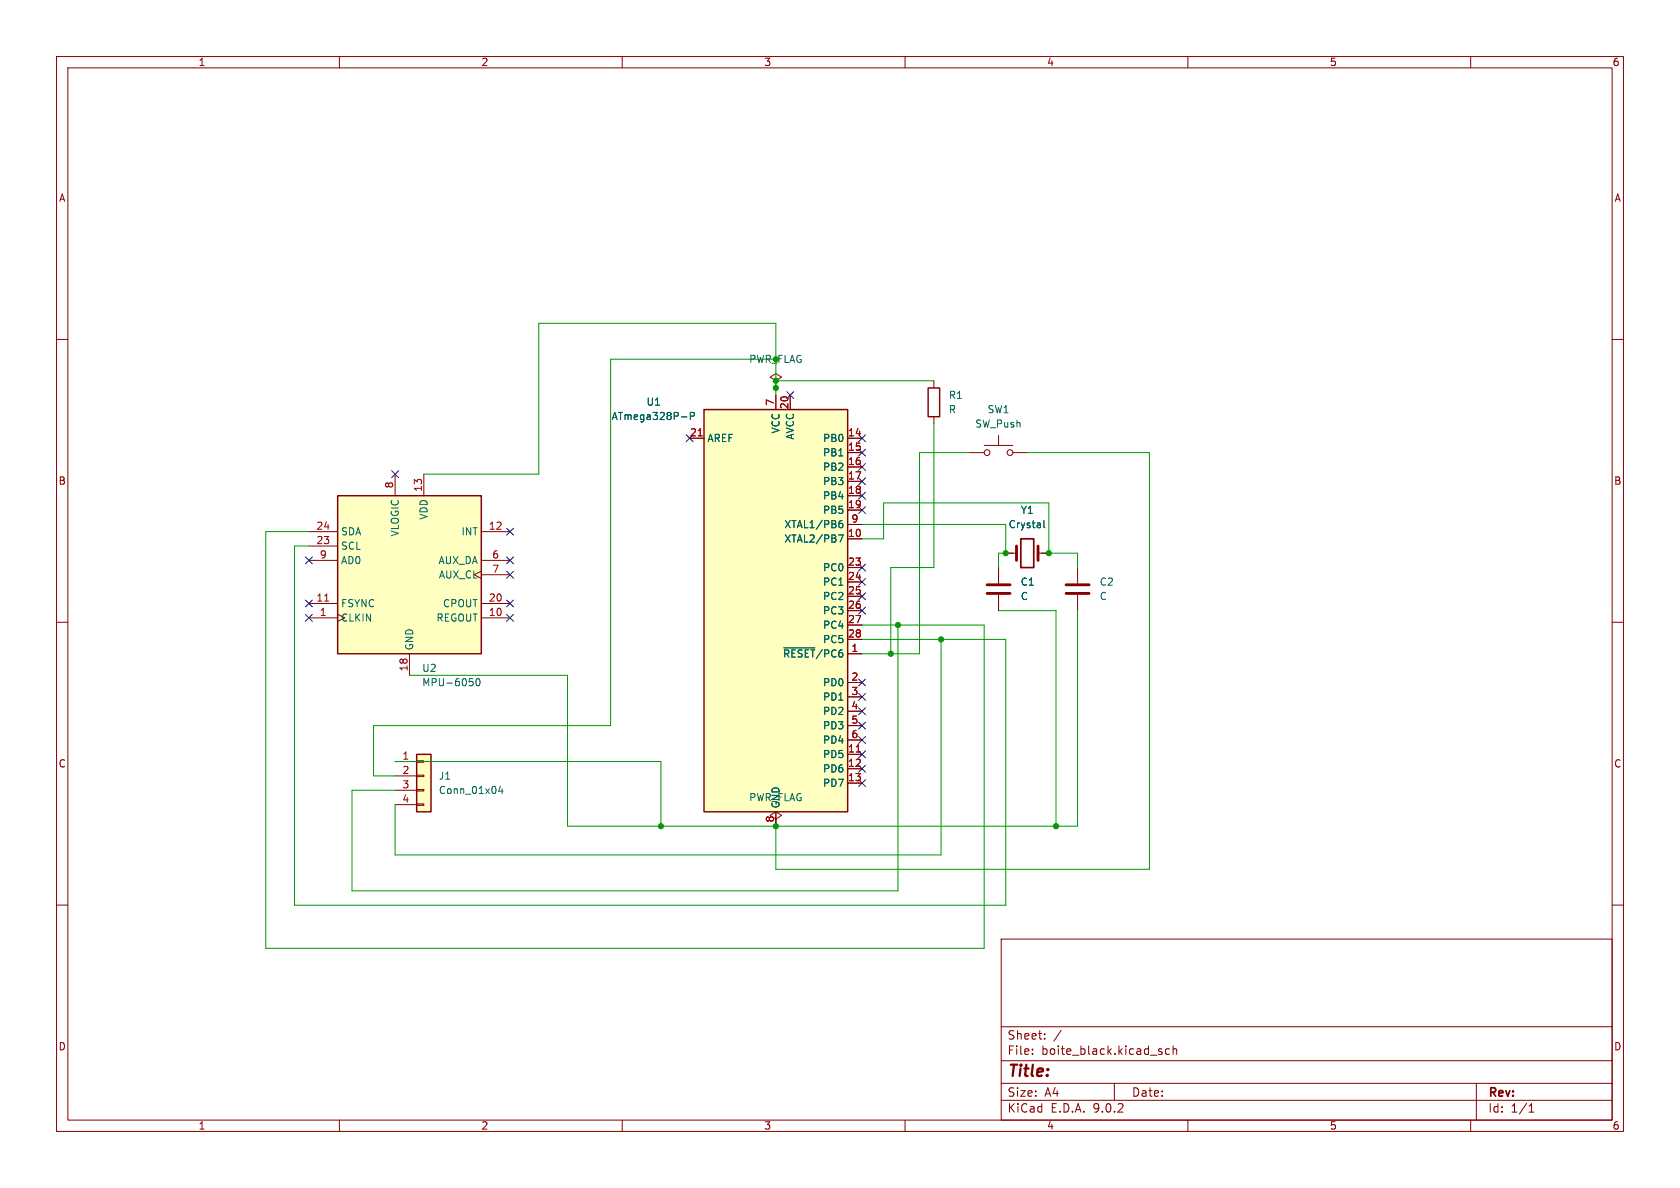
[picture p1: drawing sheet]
<svg xmlns="http://www.w3.org/2000/svg" width="297mm" height="210mm" viewBox="0 0 297 210" stroke-linecap="round" stroke-linejoin="round" font-family="sans-serif">
<g fill="none" stroke="#840000" stroke-width=".18">
<path d="M10 10h277v190h-277zM12 12h273v186h-273zM60 10v2M110 10v2M160 10v2M210 10v2M260 10v2M10 60h2M285 60h2M10 110h2M285 110h2M10 160h2"/>
<path d="M177 166h108v32h-108zM285 160h2M60 198v2M110 198v2M160 198v2M177 194.5h108M177 191.5h108M177 187.5h108M177 181.5h108M182.5 186.3v.1M182.5 185.5v.1M184.7 183.6v.1"/>
<path d="M184.7 182.8v.1M187.6 182.1l-1.3 2M197 191.5v3M205 185.9l.4 .1 .1 .2-.3 .2h-.2M205 185.4l.4 .1M206.7 185.5l-.4-.1-.3 .3v.4l.2 .2h.5M207.4 185.5l.2-.1 .4 .1v.9M207.4 184.9v1.5M210 198v2M260 198v2M261 191.5v6.5M270.3 196.6h.9"/>
<path d="M270.3 195.5l.4-.4v1.5"/>
</g>
<path d="M59.7 87.6h25.4v28h-25.4z" fill="#ffffc2"/>
<path d="M164.1 68.6h2v5.1h-2zM59.7 87.6h25.4v28h-25.4z" fill="none" stroke="#840000" stroke-width=".25"/>
<g fill="none" stroke="#840000" stroke-width=".18">
<path d="M137.2 67.3l1-.6-1-.7-1.1 .7 1.1 .6v1.3M137.2 68.6h.1M165.1 67.3v1.3M165.1 73.7v1.2M174 78.7h5.1M176.5 77v1.7M54.6 94h5.1M54.6 96.5h5.1M54.6 99.1h5.1M69.8 83.8v3.8M74.9 83.8v3.8M85.1 94h5.1"/>
<path d="M85.1 99.1h5.1M171.4 80h2.6M177.8 97.8h1.9M179.1 80h2.5M183.5 97.8h1.9M54.6 106.7h5.1M54.6 109.2h5.1M72.4 115.6v3.8M85.1 101l-1.3 .6 1.3 .6M85.1 106.7h5.1M85.1 109.2h5.1M85.1 101.6h5.1"/>
<path d="M176.5 100.3v2.8M176.5 105.2v2.8M190.5 100.3v2.8M190.5 105.2v2.8M137.2 144.8l1-.7-1-.6-1.1 .6 1.1 .7v1.3M137.2 146.1h.1"/>
<circle cx="174.5" cy="80" r=".51"/>
<circle cx="178.6" cy="80" r=".51"/>
</g>
<path d="M57.4 106.3h.7" fill="none" stroke="#a90000" stroke-width=".18"/>
<path d="M184.5 92v1.1l.2 .2M83 120h.6M83.5 120.5l.2 .2-.2 .5M84.3 120h.1a.68 .68 0 0 1 .5 .6 .68 .68 0 0 1-.5 .6 .84 .84 0 0 1-.1-1.2z" fill="none" stroke="#006464" stroke-width=".18"/>
<path d="M179.7 96.5v2.6M183.5 96.5v2.6M174.5 103.4h4.1M174.5 104.9h4.1M188.5 103.4h4M188.5 104.9h4" fill="none" stroke="#840000" stroke-width=".51"/>
<path d="M180.5 95.3h2.3v5h-2.3z" fill="none" stroke="#840000" stroke-width=".3"/>
<path d="M124.5 72.4h25.4v71.1h-25.4z" fill="#ffffc2"/>
<path d="M124.5 72.4h25.4v71.1h-25.4z" fill="none" stroke="#840000" stroke-width=".25"/>
<g fill="none" stroke="#840000" stroke-width=".18">
<path d="M121.9 77.5h2.6M137.2 69.9v2.5M139.7 69.9v2.5M149.9 77.5h2.5M149.9 80h2.5M149.9 82.6h2.5M149.9 85.1h2.5M149.9 87.6h2.5M149.9 90.2h2.5M149.9 92.7h2.5M149.9 95.3h2.5M149.9 100.3h2.5"/>
<path d="M149.9 102.9h2.5M149.9 105.4h2.5M149.9 108h2.5M149.9 110.5h2.5M149.9 113h2.5M149.9 115.6h2.5M149.9 120.7h2.5M149.9 123.2h2.5M149.9 125.7h2.5M149.9 128.3h2.5M149.9 130.8h2.5M149.9 133.4h2.5"/>
<path d="M149.9 135.9h2.5M149.9 138.4h2.5M137.2 143.5v2.6"/>
</g>
<path d="M123.4 77.1h.8M151.4 132.9h.7" fill="none" stroke="#a90000" stroke-width=".18"/>
<path d="M120.5 73.7h.9M122 73.6l.6-.1 .2-.2-.1-.3-.7-.1v1.3M148.2 94.6h.9l-.6 1.2M148.3 92.6l.5-.1 .2 .2-.1 .5-.4 .1-.2-.1M148.9 92l-.4 .1-.2 .2M138.6 114.5h5.4" fill="none" stroke="#006464" stroke-width=".18"/>
<path d="M73.7 133.4h2.5v10.1h-2.5z" fill="#ffffc2"/>
<path d="M73.7 133.4h2.5v10.1h-2.5z" fill="none" stroke="#840000" stroke-width=".25"/>
<g fill="none" stroke="#840000" stroke-width=".18">
<path d="M121.9 77.5h2.6M137.2 69.9v2.5M139.7 69.9v2.5M149.9 77.5h2.5M149.9 80h2.5M149.9 82.6h2.5M149.9 85.1h2.5M149.9 87.6h2.5M149.9 90.2h2.5M149.9 92.7h2.5M149.9 95.3h2.5M177.8 97.8h1.3"/>
<path d="M184.1 97.8h1.3M149.9 100.3h2.5M149.9 102.9h2.5M149.9 105.4h2.5M149.9 108h2.5M149.9 110.5h2.5M149.9 113h2.5M149.9 115.6h2.5M176.5 100.3v2.8M176.5 105.2v2.8M69.8 134.6h3.9M69.8 137.2h3.9"/>
<path d="M69.8 139.7h3.9M73.7 134.5h1.2v.2h-1.2zM73.7 137h1.2v.3h-1.2zM73.7 139.6h1.2v.2h-1.2zM149.9 120.7h2.5M149.9 123.2h2.5M149.9 125.7h2.5M149.9 128.3h2.5M149.9 130.8h2.5M149.9 133.4h2.5M149.9 135.9h2.5M149.9 138.4h2.5"/>
<path d="M69.8 142.2h3.9M73.7 142.1h1.2v.3h-1.2zM137.2 146.1h.1M137.2 143.5v2.6"/>
</g>
<path d="M120.5 73.7h.9M122 73.6l.6-.1 .2-.2-.1-.3-.7-.1v1.3M148.2 94.6h.9l-.6 1.2M148.3 92.6l.5-.1 .2 .2-.1 .5-.4 .1-.2-.1M148.9 92l-.4 .1-.2 .2M184.5 92v1.1l.2 .2M138.6 114.5h5.4M88.5 138.9l-.3 1h.8M88.8 139.4v.9" fill="none" stroke="#006464" stroke-width=".18"/>
<g fill="none" stroke="#009600" stroke-width=".18">
<path d="M137.2 67.3h27.9M137.2 69.9v-12.7h-42v26.6h-20.3M137.2 63.5h-29.3v64.8h-41.9v8.9h3.8M165.1 74.9v25.4h-7.6v15.3M54.6 94h-7.6v73.6h127v-57.1h-21.6M54.6 96.5h-2.5v63.5h125.7v-47h-25.4M152.4 92.7h25.4v5.1h-1.3v2.5M152.4 95.3h3.8v-6.4h29.2v8.9h5.1v2.5M171.4 80h-8.8v35.6h-10.2M181.6 80h21.6v73.7h-66v-7.6M158.7 110.5v47h-96.5v-17.8h7.6M166.4 113v38.1h-96.6v-8.9"/>
<path d="M176.5 108h10.2v38.1M190.5 108v38.1h-90.2v-26.7h-27.9M69.8 134.6h47v11.5"/>
</g>
<g fill="none" stroke="#000084" stroke-width=".18">
<path d="M121.3 76.9l1.2 1.2M122.5 76.9l-1.2 1.2M139.1 69.2l1.2 1.3M140.3 69.2l-1.2 1.3M151.8 76.9l1.2 1.2M151.8 79.4l1.2 1.2M153 76.9l-1.2 1.2M153 79.4l-1.2 1.2M54 98.5l1.2 1.2M55.2 98.5l-1.2 1.2M69.2 83.2l1.3 1.2M70.5 83.2l-1.3 1.2"/>
<path d="M89.6 93.4l1.2 1.2M89.6 98.5l1.2 1.2M90.8 93.4l-1.2 1.2M90.8 98.5l-1.2 1.2M151.8 99.7l1.2 1.2M151.8 89.6l1.2 1.2M151.8 87l1.2 1.2M151.8 81.9l1.2 1.3M151.8 84.5l1.2 1.2M153 99.7l-1.2 1.2M153 89.6l-1.2 1.2M153 87l-1.2 1.2"/>
<path d="M153 81.9l-1.2 1.3M153 84.5l-1.2 1.2M54 108.6l1.2 1.2M54 106.1l1.2 1.2M55.2 108.6l-1.2 1.2M55.2 106.1l-1.2 1.2M89.6 108.6l1.2 1.2M89.6 101l1.2 1.2M89.6 106.1l1.2 1.2M90.8 108.6l-1.2 1.2M90.8 101l-1.2 1.2M90.8 106.1l-1.2 1.2"/>
<path d="M151.8 102.3l1.2 1.2M151.8 107.3l1.2 1.3M151.8 104.8l1.2 1.2M153 102.3l-1.2 1.2M153 107.3l-1.2 1.3M153 104.8l-1.2 1.2M151.8 125.1l1.2 1.2M151.8 127.7l1.2 1.2M151.8 132.7l1.2 1.3M151.8 137.8l1.2 1.2M151.8 122.6l1.2 1.2M151.8 130.2l1.2 1.2"/>
<path d="M151.8 120l1.2 1.3M151.8 135.3l1.2 1.2M153 125.1l-1.2 1.2M153 127.7l-1.2 1.2M153 132.7l-1.2 1.3M153 137.8l-1.2 1.2M153 122.6l-1.2 1.2M153 130.2l-1.2 1.2M153 120l-1.2 1.3M153 135.3l-1.2 1.2"/>
</g>
<path d="M123.4 77.1h.8M151.4 132.9h.7" fill="none" stroke="#a90000" stroke-width=".18"/>
<g fill="#009600" stroke="#009600" stroke-width=".18">
<circle cx="158.7" cy="110.5" r=".46"/>
<circle cx="186.7" cy="146.1" r=".46"/>
<circle cx="137.2" cy="146.1" r=".46"/>
<circle cx="116.8" cy="146.1" r=".46"/>
<circle cx="157.5" cy="115.6" r=".46"/>
<circle cx="185.4" cy="97.8" r=".46"/>
<circle cx="166.4" cy="113" r=".46"/>
<circle cx="177.8" cy="97.8" r=".46"/>
<circle cx="137.2" cy="67.3" r=".46"/>
<circle cx="137.2" cy="68.6" r=".46"/>
</g>
<text font-size="2.8" fill="#840000" x="178" y="190.9">Title:</text>
<g font-size="2.1" fill="#840000">
<text x="178" y="184">Sheet:</text>
<text x="178" y="186.7">File:</text>
<text x="184.1" y="186.7">boite_black.kicad_sch</text>
<text x="178" y="196.9">KiCad</text>
<text x="178" y="194.1">Size:</text>
<text x="184.7" y="194.1">A4</text>
<text x="185.7" y="196.9">E.D.A.</text>
<text x="193.3" y="196.9">9.0.2</text>
<text x="200" y="194.1">Date:</text>
<text x="263" y="194.3">Rev:</text>
<text x="263" y="196.9">Id:</text>
<text x="267.1" y="196.9">1/1</text>
</g>
<g font-size="1.8" fill="#840000">
<text x="35" y="11.9">1</text>
<text x="85" y="11.9">2</text>
<text x="135" y="11.9">3</text>
<text x="185" y="11.9">4</text>
<text x="235" y="11.9">5</text>
<text x="285" y="11.9">6</text>
<text x="10.3" y="35.9">A</text>
<text x="285.3" y="35.9">A</text>
<text x="10.3" y="85.9">B</text>
<text x="285.3" y="85.9">B</text>
<text x="10.3" y="135.9">C</text>
<text x="285.3" y="135.9">C</text>
<text x="10.3" y="185.9">D</text>
<text x="285.3" y="185.9">D</text>
<text x="35" y="199.9">1</text>
<text x="85" y="199.9">2</text>
<text x="135" y="199.9">3</text>
<text x="185" y="199.9">4</text>
<text x="235" y="199.9">5</text>
<text x="285" y="199.9">6</text>
</g>
<text font-size="1.8" fill="#009600" x="132.3" y="64.4">PWR_FLAG</text>
<g font-size="1.8" fill="#006464">
<text x="114.2" y="71.9">U1</text>
<text x="167.6" y="70.7">R1</text>
<text x="108" y="74.5">ATmega328P-P</text>
<text x="138" y="76.7" transform="rotate(-90 138 76.7)">VCC</text>
<text x="140.6" y="77.8" transform="rotate(-90 140.6 77.8)">AVCC</text>
<text x="167.6" y="73.3">R</text>
<text x="172.3" y="75.8">SW_Push</text>
<text x="174.5" y="73.3">SW1</text>
<text x="125" y="78.3">AREF</text>
<text x="145.4" y="78.3">PB0</text>
<text x="145.4" y="80.9">PB1</text>
<text x="145.4" y="83.4">PB2</text>
<text x="145.4" y="86">PB3</text>
<text x="145.4" y="88.5">PB4</text>
<text x="60.2" y="94.8">SDA</text>
<text x="70.7" y="94.9" transform="rotate(-90 70.7 94.9)">VLOGIC</text>
<text x="75.8" y="92" transform="rotate(-90 75.8 92)">VDD</text>
<text x="81.5" y="94.8">INT</text>
<text x="138.6" y="93.6">XTAL1/PB6</text>
<text x="145.4" y="91">PB5</text>
<text x="178.2" y="93.6">Crystal</text>
<text x="180.4" y="91">Y1</text>
<text x="60.2" y="97.4">SCL</text>
<text x="60.2" y="99.9">AD0</text>
<text x="77.4" y="99.9">AUX_DA</text>
<text x="138.6" y="96.1">XTAL2/PB7</text>
<text x="145.4" y="101.2">PC0</text>
<text x="60.2" y="107.5">FSYNC</text>
<text x="77.5" y="102.5">AUX_CL</text>
<text x="78.2" y="107.5">CPOUT</text>
<text x="145.4" y="103.7">PC1</text>
<text x="145.4" y="106.3">PC2</text>
<text x="180.3" y="103.7">C1</text>
<text x="180.3" y="106.3">C</text>
<text x="194.3" y="103.7">C2</text>
<text x="194.3" y="106.3">C</text>
<text x="60.2" y="110.1">CLKIN</text>
<text x="77.1" y="110.1">REGOUT</text>
<text x="145.4" y="108.8">PC3</text>
<text x="145.4" y="111.4">PC4</text>
<text x="145.4" y="113.9">PC5</text>
<text x="73.3" y="115.1" transform="rotate(-90 73.3 115.1)">GND</text>
<text x="74.5" y="119">U2</text>
<text x="138.3" y="116.4">~{RESET}/PC6</text>
<text x="74.5" y="121.5">MPU-6050</text>
<text x="145.4" y="121.5">PD0</text>
<text x="145.4" y="124.1">PD1</text>
<text x="145.4" y="126.6">PD2</text>
<text x="145.4" y="129.1">PD3</text>
<text x="145.4" y="131.7">PD4</text>
<text x="145.4" y="134.2">PD5</text>
<text x="145.4" y="136.8">PD6</text>
<text x="77.5" y="138">J1</text>
<text x="77.5" y="140.6">Conn_01x04</text>
<text x="132.3" y="141.8">PWR_FLAG</text>
<text x="138" y="143" transform="rotate(-90 138 143)">GND</text>
<text x="145.4" y="139.3">PD7</text>
</g>
<g font-size="1.8" fill="#a90000">
<text x="136.9" y="71.8" transform="rotate(-90 136.9 71.8)">7</text>
<text x="121.9" y="77.2">21</text>
<text x="139.4" y="72.4" transform="rotate(-90 139.4 72.4)">20</text>
<text x="149.8" y="77.2">14</text>
<text x="149.8" y="79.8">15</text>
<text x="149.8" y="82.3">16</text>
<text x="69.6" y="86.4" transform="rotate(-90 69.6 86.4)">8</text>
<text x="74.7" y="87" transform="rotate(-90 74.7 87)">13</text>
<text x="149.8" y="84.8">17</text>
<text x="149.8" y="87.4">18</text>
<text x="149.8" y="89.9">19</text>
<text x="55.8" y="93.7">24</text>
<text x="86.3" y="93.7">12</text>
<text x="149.8" y="95">10</text>
<text x="150.4" y="92.5">9</text>
<text x="55.8" y="96.3">23</text>
<text x="56.4" y="98.8">9</text>
<text x="86.9" y="98.8">6</text>
<text x="86.9" y="101.3">7</text>
<text x="149.8" y="100.1">23</text>
<text x="55.8" y="106.4">11</text>
<text x="86.3" y="106.4">20</text>
<text x="149.8" y="102.6">24</text>
<text x="149.8" y="105.2">25</text>
<text x="149.8" y="107.7">26</text>
<text x="56.4" y="109">1</text>
<text x="86.3" y="109">10</text>
<text x="149.8" y="110.2">27</text>
<text x="149.8" y="112.8">28</text>
<text x="72.1" y="118.8" transform="rotate(-90 72.1 118.8)">18</text>
<text x="150.4" y="115.3">1</text>
<text x="150.4" y="120.4">2</text>
<text x="150.4" y="122.9">3</text>
<text x="150.4" y="125.5">4</text>
<text x="150.4" y="128">5</text>
<text x="150.4" y="130.6">6</text>
<text x="71" y="134.4">1</text>
<text x="71" y="136.9">2</text>
<text x="149.8" y="133.1">11</text>
<text x="149.8" y="135.6">12</text>
<text x="71" y="139.4">3</text>
<text x="71" y="142">4</text>
<text x="149.8" y="138.2">13</text>
<text x="136.9" y="145.5" transform="rotate(-90 136.9 145.5)">8</text>
</g>
</svg>
